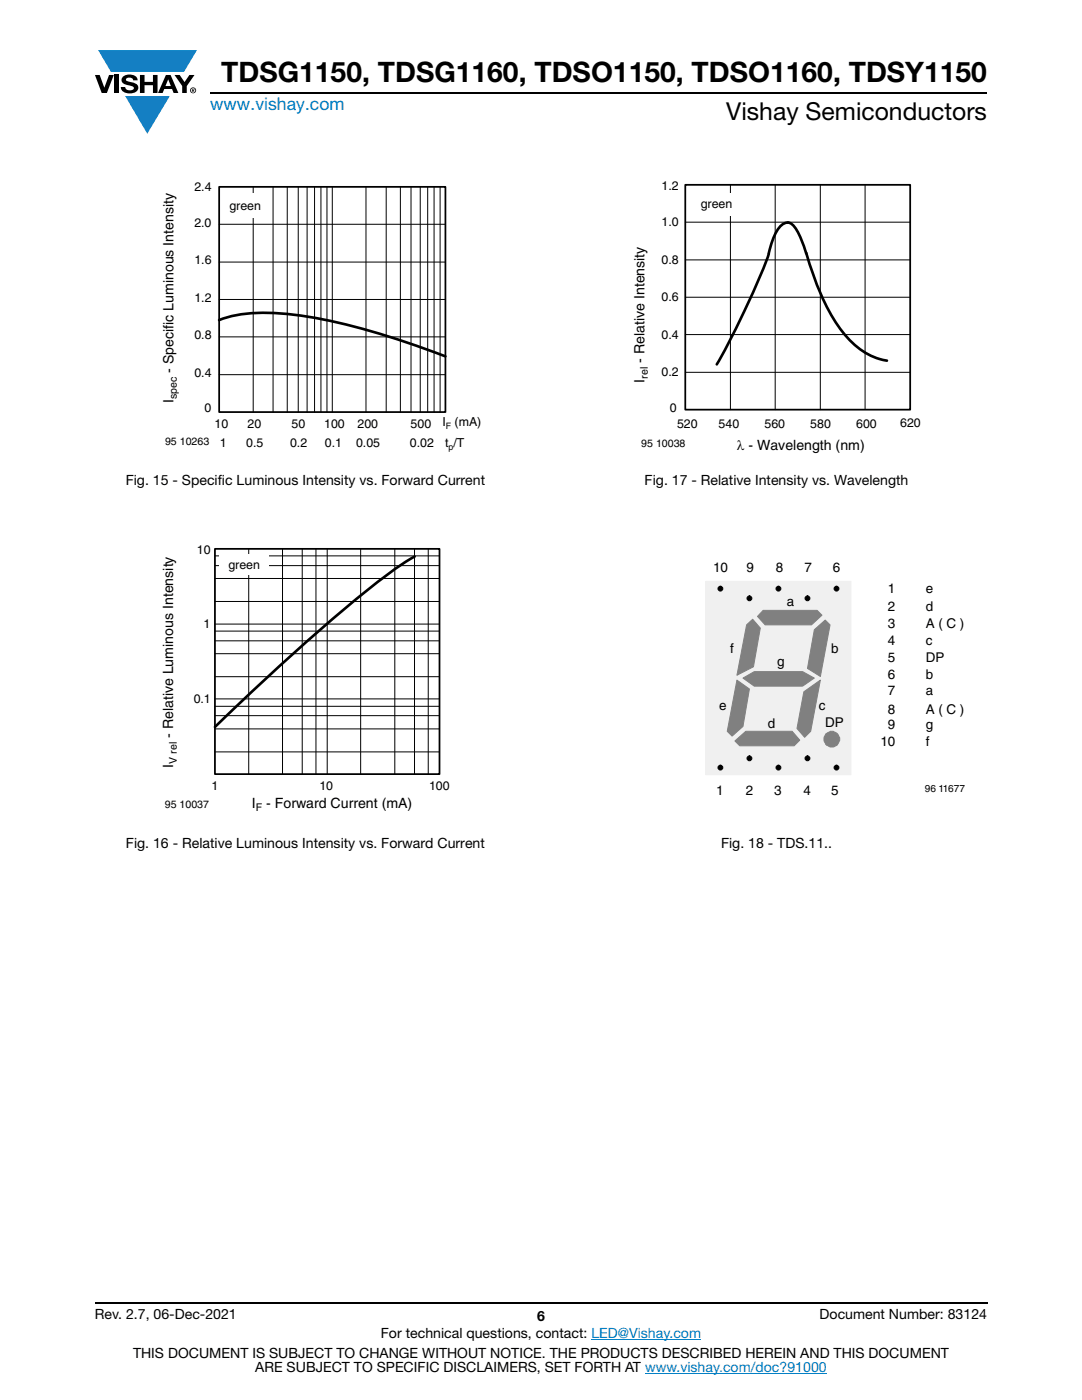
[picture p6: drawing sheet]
<svg xmlns="http://www.w3.org/2000/svg" width="216mm" height="279mm" viewBox="0 0 216 279" stroke-linecap="round" stroke-linejoin="round" font-family="sans-serif">
<g fill="#147fc3">
<path d="M19.6 10h19.7l-2.6 4.3h-1.1h-13.5z"/>
<path d="M25 19.2h8.9l-4.5 7.5z"/>
</g>
<g fill="#000">
<path d="M18.9 15h1l.9 2.5 1-2.5h.9l-1.4 3.6h-1zM22.9 15h.9v3.6h-.9zM24.6 15.3a2.1 2.1 0 0 1 2.8 .3l.1 .4h-.9a.79 .79 0 0 0-.7-.5 .79 .79 0 0 0-.8 .4l.3 .3 1 .2a1.08 1.08 0 0 1 1.2 1 1.08 1.08 0 0 1-1.1 1.2 1.73 1.73 0 0 1-2.4-1.2h.9a.96 .96 0 0 0 .8 .6 .96 .96 0 0 0 .9-.4 1.31 1.31 0 0 0-1.2-.6 1.03 1.03 0 0 1-1.1-.6 1.03 1.03 0 0 1 .2-1.1zM27.9 15h.9v1.3h1.7v-1.3h.9v3.6h-.9v-1.6h-1.7v1.6h-.9zM34.8 15h1.1l.9 1.4 1-1.4h1l-1.5 2.2v1.4h-.9v-1.4z"/>
<path d="M33.6 15.9l.5 1.3h-1.1zM33.1 15l-1.6 3.6h1l.3-.8h1.5l.3 .8h1l-1.6-3.6z"/>
<path d="M38.4 17.8h.2v.2h-.2zM38.3 17.7v.7h.1v-.3l.4 .3-.2-.3 .2-.2-.1-.2z"/>
<path d="M38.1 18a.46 .46 0 0 1 .9 0 .46 .46 0 0 1-.9 0zM37.9 18a.6 .6 0 0 0 1.2 0 .6 .6 0 0 0-1.2 0z"/>
</g>
<path d="M42 18.6h155M18.9 260h178.1" fill="none" stroke="#000" stroke-width=".36"/>
<path d="M118 267.3h21.9M128.7 274h36.3" fill="none" stroke="#007ec4" stroke-width=".2"/>
<path d="M43.7 37.3h45.2v44.9h-45.2z" fill="none" stroke="#000" stroke-width=".35"/>
<g fill="none" stroke="#000" stroke-width=".2">
<path d="M50.5 37.3v44.9M54.5 37.3v44.9M57.3 37.3v44.9M59.5 37.3v44.9M61.3 37.3v44.9M62.8 37.3v44.9M64 37.3v44.9M65.2 37.3v44.9M66.3 37.3v44.9M73 37.3v44.9M77.1 37.3v44.9M79.9 37.3v44.9"/>
<path d="M82 37.3v44.9M83.9 37.3v44.9M85.3 37.3v44.9M86.6 37.3v44.9M87.8 37.3v44.9M43.7 59.8h45.2M43.7 52.3h45.2M43.7 44.8h45.2M43.7 74.8h45.2M43.7 67.2h45.2"/>
</g>
<path d="M43.7 63.9a28.1 28.1 0 0 1 12.6-1.3 117.3 117.3 0 0 1 29.6 7.4l3 1.1" fill="none" stroke="#000" stroke-width=".53"/>
<path d="M44.9 38.7h7.8v4.8h-7.8z" fill="#fff"/>
<path d="M42.9 109.5h44.8v45h-44.8z" fill="none" stroke="#000" stroke-width=".35"/>
<g fill="none" stroke="#000" stroke-width=".2">
<path d="M42.9 110.9h44.8M42.9 112.9h44.8M42.9 115.4h44.8M49.6 109.5v45M56.4 109.5v45M60.3 109.5v45M63 109.5v45M65.3 109.5v45M72 109.5v45M78.8 109.5v45M82.7 109.5v45M85.4 109.5v45"/>
<path d="M42.9 124.5h44.8M42.9 139.5h44.8M42.9 125.9h44.8M42.9 127.9h44.8M42.9 130.5h44.8M42.9 135h44.8M42.9 120h44.8M42.9 141h44.8M42.9 142.8h44.8M42.9 145.5h44.8M42.9 150.1h44.8"/>
</g>
<path d="M82.7 111.1a115.8 115.8 0 0 0-16.7 12.7 549.9 549.9 0 0 0-23.1 21.3" fill="none" stroke="#000" stroke-width=".53"/>
<path d="M43.8 110.6h9.8v4.2h-9.8z" fill="#fff"/>
<path d="M136.7 36.9h44.9v44.9h-44.9z" fill="none" stroke="#000" stroke-width=".35"/>
<path d="M145.7 36.9v44.9M154.7 36.9v44.9M163.7 36.9v44.9M172.6 36.9v44.9M136.7 59.3h44.9M136.7 51.9h44.9M136.7 44.3h44.9M136.7 74.3h44.9M136.7 66.8h44.9" fill="none" stroke="#000" stroke-width=".2"/>
<path d="M153.4 50.6l.6-2.3a5.9 5.9 0 0 1 2.6-3.8l.5-.1a1.79 1.79 0 0 1 1.7 1.2l1.2 2.6 .9 2.4M153.4 50.6a164.3 164.3 0 0 1-10.4 22.1M160.9 50.5a48 48 0 0 0 7.2 15.7 13.7 13.7 0 0 0 8.9 5.8" fill="none" stroke="#000" stroke-width=".53"/>
<path d="M139.6 38.6h9.7v4.4h-9.7z" fill="#fff"/>
<path d="M140.9 116h28.9v38.6h-28.9z" fill="#f0f0f0"/>
<path d="M140.9 116h28.9v38.6h-28.9z" fill="none" stroke="#f0f0f0" stroke-width=".2"/>
<circle cx="166" cy="147.5" r="1.57" fill="#808080"/>
<circle cx="166" cy="147.5" r="1.57" fill="none" stroke="#808080" stroke-width=".2"/>
<path d="M152.3 121.8h10.8l.9 1-2.1 1.9h-9.2l-1.6-1.7z" fill-rule="evenodd" fill="#808080"/>
<path d="M152.3 121.8h10.8l.9 1-2.1 1.9h-9.2l-1.6-1.7z" fill="none" stroke="#808080" stroke-width=".2"/>
<path d="M146.6 147.9l2.2-2h9.3l1.5 1.8-1.1 1.1h-10.9z" fill-rule="evenodd" fill="#808080"/>
<path d="M146.6 147.9l2.2-2h9.3l1.5 1.8-1.1 1.1h-10.9z" fill="none" stroke="#808080" stroke-width=".2"/>
<path d="M149 124.7l1.2-1.1 1.5 1.8-1.4 7.7-3.3 1.7z" fill-rule="evenodd" fill="#808080"/>
<path d="M149 124.7l1.2-1.1 1.5 1.8-1.4 7.7-3.3 1.7z" fill="none" stroke="#808080" stroke-width=".2"/>
<path d="M162.5 125.7l2.2-2 .9 1-1.9 10.3-2.6-1.6z" fill-rule="evenodd" fill="#808080"/>
<path d="M162.5 125.7l2.2-2 .9 1-1.9 10.3-2.6-1.6z" fill="none" stroke="#808080" stroke-width=".2"/>
<path d="M160.4 138.1l3.3-2.4-1.9 10.2-1.2 1.3-1.6-1.8z" fill-rule="evenodd" fill="#808080"/>
<path d="M160.4 138.1l3.3-2.4-1.9 10.2-1.2 1.3-1.6-1.8z" fill="none" stroke="#808080" stroke-width=".2"/>
<path d="M147 135.7l2.5 1.8-1.3 7.5-2.1 1.9-1-1z" fill-rule="evenodd" fill="#808080"/>
<path d="M147 135.7l2.5 1.8-1.3 7.5-2.1 1.9-1-1z" fill="none" stroke="#808080" stroke-width=".2"/>
<path d="M148.2 135.3l2.3-1.3h9.7l2.3 1.3-2.3 1.6h-9.7z" fill-rule="evenodd" fill="#808080"/>
<path d="M148.2 135.3l2.3-1.3h9.7l2.3 1.3-2.3 1.6h-9.7z" fill="none" stroke="#808080" stroke-width=".2"/>
<g fill="#000">
<circle cx="143.7" cy="117.5" r=".48"/>
<circle cx="149.5" cy="119.4" r=".48"/>
<circle cx="155.3" cy="117.5" r=".48"/>
<circle cx="161.1" cy="119.4" r=".48"/>
<circle cx="166.9" cy="117.5" r=".48"/>
<circle cx="143.7" cy="153.2" r=".48"/>
<circle cx="149.5" cy="151.3" r=".48"/>
<circle cx="155.3" cy="153.2" r=".48"/>
<circle cx="161.1" cy="151.3" r=".48"/>
<circle cx="166.9" cy="153.2" r=".48"/>
</g>
<g fill="none" stroke="#000" stroke-width=".2">
<circle cx="143.7" cy="117.5" r=".48"/>
<circle cx="149.5" cy="119.4" r=".48"/>
<circle cx="155.3" cy="117.5" r=".48"/>
<circle cx="161.1" cy="119.4" r=".48"/>
<circle cx="166.9" cy="117.5" r=".48"/>
<circle cx="143.7" cy="153.2" r=".48"/>
<circle cx="149.5" cy="151.3" r=".48"/>
<circle cx="155.3" cy="153.2" r=".48"/>
<circle cx="161.1" cy="151.3" r=".48"/>
<circle cx="166.9" cy="153.2" r=".48"/>
</g>
<text font-size="5.6" x="44.1" y="16.4">TDSG1150, TDSG1160, TDSO1150, TDSO1160, TDSY1150</text>
<text font-size="4.9" x="144.9" y="24">Vishay Semiconductors</text>
<text font-size="3.5" fill="#007ec4" x="42" y="21.9">www.vishay.com</text>
<g font-size="2.8">
<text x="34.6" y="74.4" transform="rotate(-90 34.6 74.4)">- Specific Luminous Intensity</text>
<text x="128.6" y="76.3" transform="rotate(-90 128.6 76.3)">I</text>
<text x="128.6" y="72.4" transform="rotate(-90 128.6 72.4)">- Relative Intensity</text>
<text x="34.6" y="80.4" transform="rotate(-90 34.6 80.4)">I</text>
<text x="147" y="89.8">λ - Wavelength (nm)</text>
<text x="25.1" y="96.8">Fig. 15 - Specific Luminous Intensity vs. Forward Current</text>
<text x="128.6" y="96.8">Fig. 17 - Relative Intensity vs. Wavelength</text>
<text x="34.6" y="147.3" transform="rotate(-90 34.6 147.3)">- Relative Luminous Intensity</text>
<text x="34.6" y="153.2" transform="rotate(-90 34.6 153.2)">I</text>
<text x="50.3" y="161.2">I</text>
<text x="53.1" y="161.2">- Forward Current (mA)</text>
<text x="25.1" y="169.2">Fig. 16 - Relative Luminous Intensity vs. Forward Current</text>
<text x="143.9" y="169.2">Fig. 18 - TDS.11..</text>
<text x="18.9" y="263.3">Rev. 2.7, 06-Dec-2021</text>
<text x="107.2" y="263.6">6</text>
<text x="163.6" y="263.3">Document Number: 83124</text>
<text x="76" y="267.1">For technical questions, contact: LED@Vishay.com</text>
<text x="26.5" y="271">THIS DOCUMENT IS SUBJECT TO CHANGE WITHOUT NOTICE. THE PRODUCTS DESCRIBED HEREIN AND THIS DOCUMENT</text>
<text x="50.9" y="273.8">ARE SUBJECT TO SPECIFIC DISCLAIMERS, SET FORTH AT www.vishay.com/doc?91000</text>
</g>
<g font-size="2.7">
<text x="142.3" y="114.2">10</text>
<text x="149" y="114.2">9</text>
<text x="154.8" y="114.2">8</text>
<text x="160.5" y="114.2">7</text>
<text x="166.2" y="114.2">6</text>
<text x="177.2" y="118.3">1</text>
<text x="184.7" y="118.3">e</text>
<text x="157" y="121">a</text>
<text x="177.2" y="122">2</text>
<text x="177.2" y="125.4">3</text>
<text x="184.7" y="125.4">A ( C )</text>
<text x="184.7" y="122">d</text>
<text x="145.7" y="130.3">f</text>
<text x="165.9" y="130.3">b</text>
<text x="177.2" y="128.7">4</text>
<text x="184.7" y="128.7">c</text>
<text x="155.1" y="132.9">g</text>
<text x="177.2" y="135.4">6</text>
<text x="177.2" y="132.1">5</text>
<text x="184.7" y="135.4">b</text>
<text x="184.7" y="132.1">DP</text>
<text x="143.5" y="141.6">e</text>
<text x="163.4" y="141.6">c</text>
<text x="177.2" y="138.8">7</text>
<text x="177.2" y="142.5">8</text>
<text x="184.7" y="142.5">A ( C )</text>
<text x="184.7" y="138.8">a</text>
<text x="153.2" y="145.3">d</text>
<text x="164.7" y="145.1">DP</text>
<text x="175.7" y="148.8">10</text>
<text x="177.2" y="145.5">9</text>
<text x="184.7" y="148.8">f</text>
<text x="184.7" y="145.5">g</text>
<text x="142.9" y="158.6">1</text>
<text x="148.8" y="158.6">2</text>
<text x="154.5" y="158.6">3</text>
<text x="160.4" y="158.6">4</text>
<text x="165.8" y="158.6">5</text>
</g>
<g font-size="2.5">
<text x="38.8" y="38.1">2.4</text>
<text x="45.8" y="41.9">green</text>
<text x="132" y="38">1.2</text>
<text x="139.8" y="41.5">green</text>
<text x="38.8" y="45.2">2.0</text>
<text x="132" y="45.1">1.0</text>
<text x="38.8" y="52.8">1.6</text>
<text x="132" y="52.7">0.8</text>
<text x="38.8" y="60.2">1.2</text>
<text x="132" y="60.1">0.6</text>
<text x="38.8" y="67.7">0.8</text>
<text x="132" y="67.6">0.4</text>
<text x="38.8" y="75.2">0.4</text>
<text x="132" y="75.1">0.2</text>
<text x="40.8" y="82.3">0</text>
<text x="133.7" y="82.2">0</text>
<text x="42.8" y="85.5">10</text>
<text x="43.9" y="89.3">1</text>
<text x="49.1" y="89.3">0.5</text>
<text x="49.4" y="85.5">20</text>
<text x="57.9" y="89.3">0.2</text>
<text x="58.2" y="85.5">50</text>
<text x="64.7" y="85.5">100</text>
<text x="64.8" y="89.3">0.1</text>
<text x="71" y="89.3">0.05</text>
<text x="71.3" y="85.5">200</text>
<text x="81.8" y="89.3">0.02</text>
<text x="81.9" y="85.5">500</text>
<text x="88.3" y="85">I</text>
<text x="88.8" y="89.1">t /T</text>
<text x="90.7" y="85">(mA)</text>
<text x="135.1" y="85.5">520</text>
<text x="143.4" y="85.5">540</text>
<text x="152.5" y="85.5">560</text>
<text x="161.7" y="85.5">580</text>
<text x="170.8" y="85.5">600</text>
<text x="179.6" y="85.3">620</text>
<text x="39.3" y="110.6">10</text>
<text x="45.6" y="113.6">green</text>
<text x="40.6" y="125.3">1</text>
<text x="38.6" y="140.3">0.1</text>
<text x="42.2" y="157.7">1</text>
<text x="63.7" y="157.7">10</text>
<text x="85.6" y="157.7">100</text>
</g>
<g font-size="2.1">
<text x="129.3" y="75.6" transform="rotate(-90 129.3 75.6)">rel</text>
<text x="35.3" y="79.7" transform="rotate(-90 35.3 79.7)">spec</text>
<text x="32.9" y="88.8">95 10263</text>
<text x="128" y="89.2">95 10038</text>
<text x="35.3" y="152.4" transform="rotate(-90 35.3 152.4)">V rel</text>
<text x="32.9" y="161.2">95 10037</text>
<text x="51" y="161.9">F</text>
</g>
<text font-size="2" x="184.6" y="158.1">96 11677</text>
<g font-size="1.8">
<text x="89" y="85.7">F</text>
<text x="89.5" y="89.8">p</text>
</g>
</svg>
